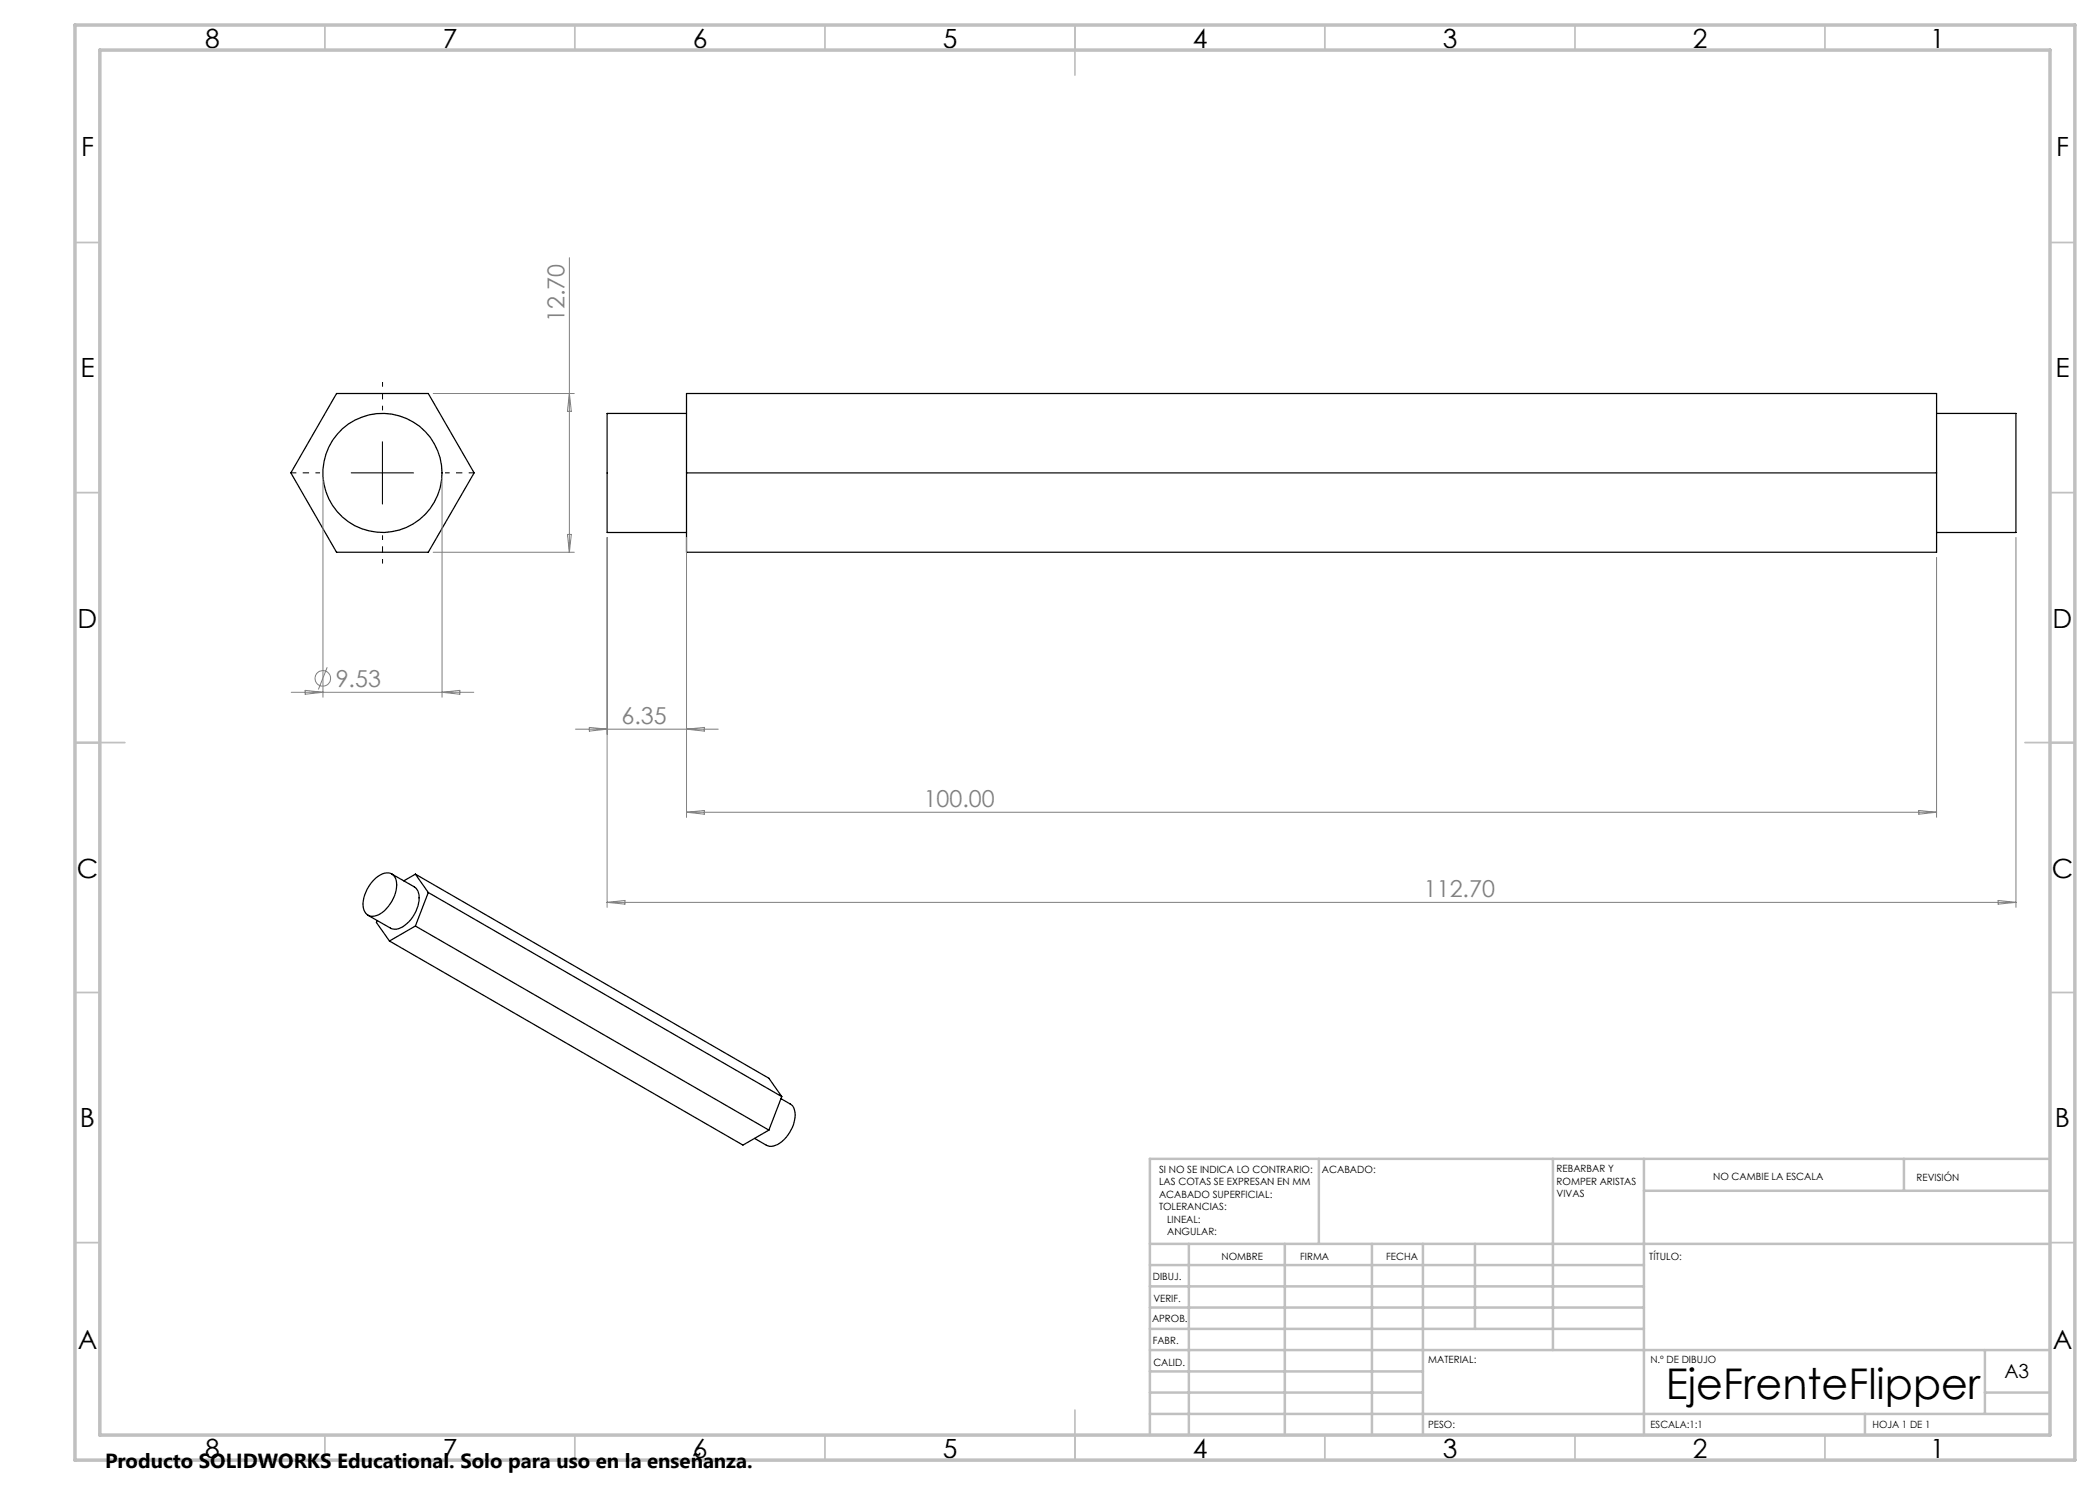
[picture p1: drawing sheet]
<svg xmlns="http://www.w3.org/2000/svg" width="420mm" height="297mm" viewBox="0 0 420 297" stroke-linecap="round" stroke-linejoin="round" font-family="sans-serif">
<g fill="none" stroke="#000" stroke-width=".25">
<path d="M67.3 78.7h18.4l9.1 15.9-9.1 15.9h-18.4l-9.1-15.9zM137.3 78.7h250v31.8h-250zM137.3 82.7h-15.9v23.8h15.9M137.3 94.6h250M387.3 82.7h15.9v23.8h-15.9M74.8 175.9a3.2 3.2 0 0 1 3.6-1.1 3.6 3.6 0 0 1 .5 4.3 6.6 6.6 0 0 1-4.1 4.1 1.92 1.92 0 0 1-2.2-2.1 7.7 7.7 0 0 1 2.2-5.2zM78.4 174.8l4.5 2.6a3.3 3.3 0 0 1 .7 3.7 6.5 6.5 0 0 1-4.3 4.7l-1.1-.1-4.6-2.6M83.1 174.8l-2.3 1.4M83.1 174.8l2.6 3.7M83.1 174.8l70.7 40.8 2.6 3.7M85.7 178.5l-2.6 6.7M85.7 178.5l70.7 40.8"/>
<path d="M75.4 184.1l-.1 .4 2.6 3.7M77.9 188.2l70.7 40.8 5.2-3M83.1 185.2l-5.2 3M83.1 185.2l70.7 40.8M156.2 219.7l1.8 1.1a2.95 2.95 0 0 1 .9 3.5 6.8 6.8 0 0 1-4.2 4.9 1.83 1.83 0 0 1-1.4-.1l-2.4-1.4M156.4 219.3l-2.6 6.7"/>
<circle cx="76.5" cy="94.6" r="11.9"/>
</g>
<g fill="none" stroke="#808080" stroke-width=".2">
<path d="M113.9 51.5v59M86.6 78.7h28.3M113.9 78.7l.4 3.6h-.8zM64.6 95.6v43.8M88.4 95.6v43.8M86.6 110.5h28.3M113.5 106.9h.8l-.4 3.6zM121.4 107.5v74M137.3 107.5v56M387.3 111.5v52M403.2 107.5v74M58.2 138.5h36.6"/>
<path d="M61 138.1l3.6 .4-3.6 .3zM65.4 133.5l-1.7 4.4M88.4 138.5l3.6-.4v.7zM115.1 145.8h28.6M117.9 145.5l3.5 .3-3.5 .4zM137.3 145.8l3.6-.3v.7zM137.3 162.5l3.6-.4v.7zM137.3 162.5h250M383.8 162.1l3.5 .4-3.5 .3zM121.4 180.5h281.8M121.4 180.5l3.6-.4v.7zM399.6 180.1l3.6 .4-3.6 .3z"/>
<circle cx="64.5" cy="135.7" r="1.56"/>
</g>
<path d="M64 94.6h-5.6M76.5 82.1v-5.7M89 94.6h5.7M76.5 107.1v5.6" fill="none" stroke="#000" stroke-width=".2" stroke-dasharray="15.2 1.3 1.3 1.3" stroke-dashoffset="14.3" stroke-linecap="butt"/>
<path d="M70.2 94.6h12.5M76.5 88.3v12.5" fill="none" stroke="#000" stroke-width=".2"/>
<g fill="none" stroke="#c0c0c0" stroke-width=".35">
<path d="M65 5v5M115 5v5M165 5v5M215 5v10M265 5v5M315 5v5M365 5v5M15 48.5h5M410 48.5h5M15 98.5h5M410 98.5h5M15 148.5h10"/>
<path d="M405 148.5h10M15 198.5h5M410 198.5h5M15 248.5h5M410 248.5h5M65 287v5M115 287v5M165 287v5M215 282v10M265 287v5M315 287v5M365 287v5"/>
</g>
<g fill="none" stroke="#c0c0c0" stroke-width=".5">
<path d="M263.8 231.8v17M310.6 231.8v38.2M328.8 231.8v55.2M328.8 238.2h81.2M380.8 231.8v6.4M410 231.8h-180v55.2M230 248.8h180M230 257.3h98.8M230 253h98.8M237.8 248.8v38.2M257 248.8v38.2M274.4 248.8v38.2"/>
<path d="M284.6 248.8v38.2M295 248.8v17M230 265.8h98.8M230 261.5h98.8M230 278.5h54.6M230 274.3h54.6M230 270h180M397 278.5h13M397 270v12.8M230 282.8h180M373 282.8v4.2"/>
</g>
<path d="M15 5h400v287h-400zM20 10h390v277h-390z" fill="none" stroke="#c0c0c0" stroke-width=".7"/>
<text font-size="8.5" x="333.2" y="279.7">EjeFrenteFlipper</text>
<g font-size="5.3">
<text x="41" y="9.5">8</text>
<text x="88.5" y="9.5">7</text>
<text x="138.5" y="9.5">6</text>
<text x="188.5" y="9.5">5</text>
<text x="238.5" y="9.5">4</text>
<text x="288.5" y="9.5">3</text>
<text x="338.5" y="9.5">2</text>
<text x="386" y="9.5">1</text>
<text x="16.2" y="31.2">F</text>
<text x="411.2" y="31.2">F</text>
<text x="16.1" y="75.5">E</text>
<text x="411.1" y="75.5">E</text>
<text x="15.5" y="125.5">D</text>
<text x="410.5" y="125.5">D</text>
<text x="15.4" y="175.5">C</text>
<text x="410.4" y="175.5">C</text>
<text x="16" y="225.5">B</text>
<text x="411" y="225.5">B</text>
<text x="15.5" y="269.7">A</text>
<text x="410.5" y="269.7">A</text>
<text x="41" y="291.5">8</text>
<text x="88.5" y="291.5">7</text>
<text x="138.5" y="291.5">6</text>
<text x="188.5" y="291.5">5</text>
<text x="238.5" y="291.5">4</text>
<text x="288.5" y="291.5">3</text>
<text x="338.5" y="291.5">2</text>
<text x="386" y="291.5">1</text>
</g>
<g font-size="4.7" fill="#808080">
<text x="112.9" y="64.4" transform="rotate(-90 112.9 64.4)">12.70</text>
<text x="67.1" y="137.4">9.53</text>
<text x="124.3" y="144.8">6.35</text>
<text x="184.7" y="161.4">100.00</text>
<text x="284.8" y="179.4">112.70</text>
</g>
<text font-size="4.1" x="21" y="293.7">Producto SOLIDWORKS Educational. Solo para uso en la enseñanza.</text>
<text font-size="3.9" x="400.9" y="275.5">A3</text>
<g font-size="2">
<text x="231.8" y="234.6">SI NO SE INDICA LO CONTRARIO:</text>
<text x="231.8" y="237.1">LAS COTAS SE EXPRESAN EN MM</text>
<text x="231.8" y="239.6">ACABADO SUPERFICIAL:</text>
<text x="264.4" y="234.6">ACABADO:</text>
<text x="311.3" y="234.5">REBARBAR Y</text>
<text x="311.3" y="237">ROMPER ARISTAS</text>
<text x="311.3" y="239.5">VIVAS</text>
<text x="342.6" y="236">NO CAMBIE LA ESCALA</text>
<text x="383.3" y="236.2">REVISIÓN</text>
<text x="231.8" y="242.1">TOLERANCIAS:</text>
<text x="233.4" y="244.6">LINEAL:</text>
<text x="233.4" y="247.1">ANGULAR:</text>
<text x="244.3" y="252">NOMBRE</text>
<text x="260" y="251.9">FIRMA</text>
<text x="277.2" y="251.9">FECHA</text>
<text x="329.9" y="251.9">TÍTULO:</text>
<text x="230.6" y="256.1">DIBUJ.</text>
<text x="230.7" y="260.3">VERIF.</text>
<text x="230.4" y="264.4">APROB.</text>
<text x="230.5" y="268.8">FABR.</text>
<text x="230.7" y="273.1">CALID.</text>
<text x="285.6" y="272.5">MATERIAL:</text>
<text x="330.1" y="272.5">N.º DE DIBUJO</text>
<text x="285.6" y="285.5">PESO:</text>
<text x="330.1" y="285.6">ESCALA:1:1</text>
<text x="374.5" y="285.6">HOJA 1 DE 1</text>
</g>
</svg>
